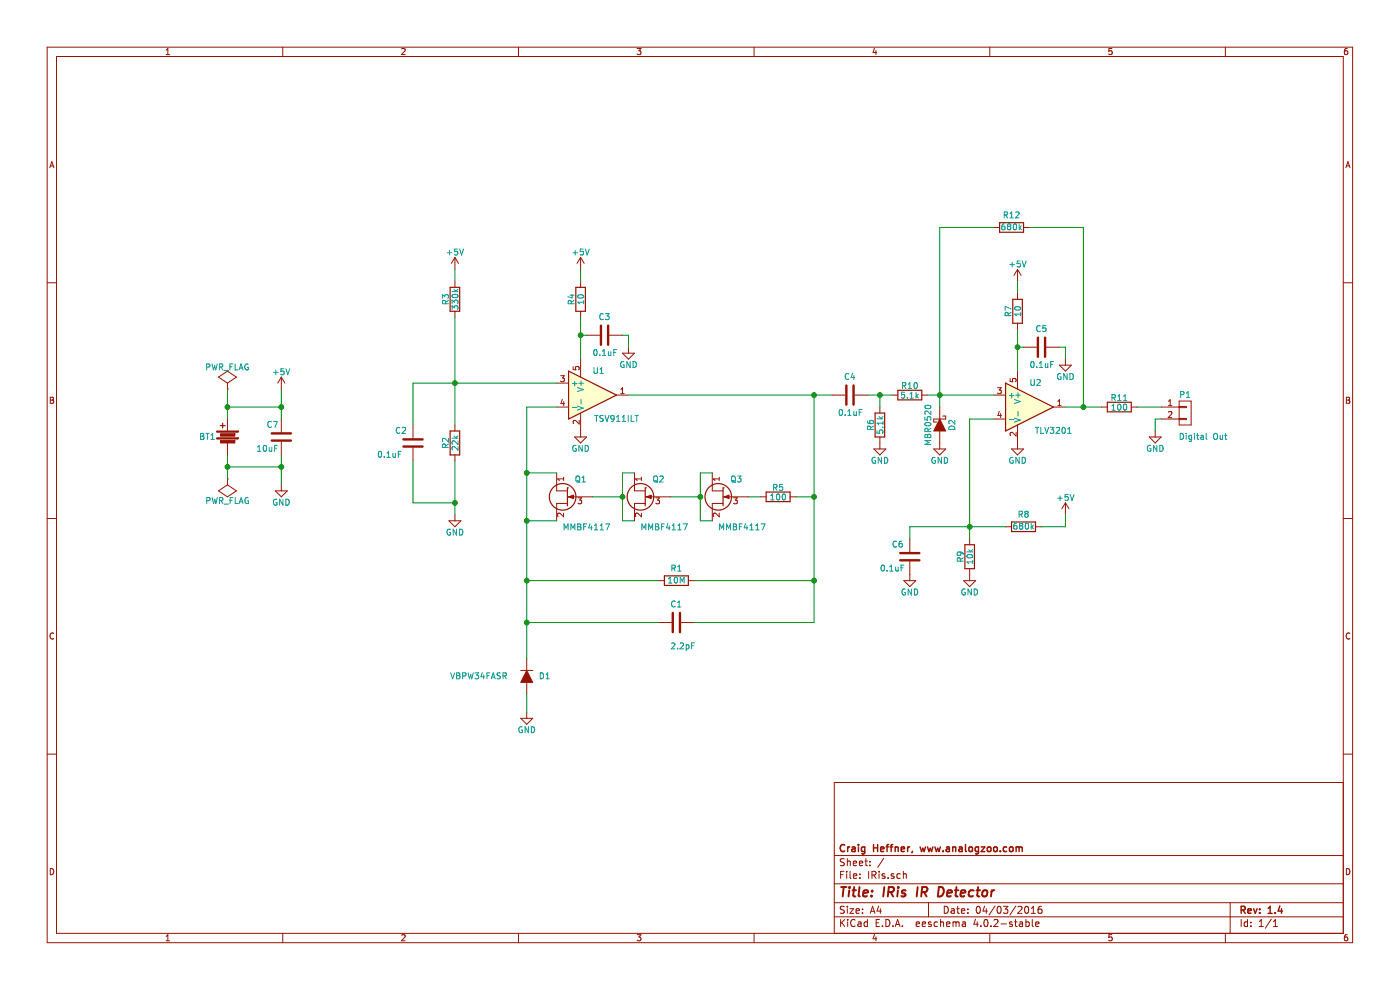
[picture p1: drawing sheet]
EESchema Schematic File Version 2
LIBS:power
LIBS:device
LIBS:transistors
LIBS:conn
LIBS:linear
LIBS:regul
LIBS:74xx
LIBS:cmos4000
LIBS:adc-dac
LIBS:memory
LIBS:xilinx
LIBS:microcontrollers
LIBS:dsp
LIBS:microchip
LIBS:analog_switches
LIBS:motorola
LIBS:texas
LIBS:intel
LIBS:audio
LIBS:interface
LIBS:digital-audio
LIBS:philips
LIBS:display
LIBS:cypress
LIBS:siliconi
LIBS:opto
LIBS:atmel
LIBS:contrib
LIBS:valves
LIBS:IRis-cache
EELAYER 25 0
EELAYER END
$Descr A4 11693 8268
encoding utf-8
Sheet 1 1
Title "IRis IR Detector"
Date "04/03/2016"
Rev "1.4"
Comp "Craig Heffner, www.analogzoo.com"
Comment1 ""
Comment2 ""
Comment3 ""
Comment4 ""
$EndDescr
$Comp
L MCP6001 U1
U 1 1
P 4950 3300
F 0 "U1" H 5000 3500 50  0000 C CNN
F 1 "TSV911ILT" H 5150 3100 50  0000 C CNN
F 2 "TO_SOT_Packages_SMD:SOT-23-5" H 4900 3400 50  0001 C CNN
F 3 "http://www.st.com/web/en/resource/technical/document/datasheet/CD00127596.pdf" H 5000 3500 50  0001 C CNN
F 4 "ST Microelectronics" H 4950 3300 60  0001 C CNN "Manufacturer"
F 5 "TSV911ILT" H 4950 3300 60  0001 C CNN "Manufacturer Part #"
F 6 "Digikey" H 4950 3300 60  0001 C CNN "Supplier"
F 7 "497-6000-1-ND" H 4950 3300 60  0001 C CNN "Supplier Part #"
F 8 "FAN4174IS5XCT-ND" H 4950 3300 60  0001 C CNN "Possible Replacement"
	1    4950 3300
	1    0    0    -1  
$EndComp
$Comp
L MCP6001 U2
U 1 1
P 8600 3400
F 0 "U2" H 8650 3600 50  0000 C CNN
F 1 "TLV3201" H 8800 3200 50  0000 C CNN
F 2 "TO_SOT_Packages_SMD:SOT-23-5" H 8550 3500 50  0001 C CNN
F 3 "http://www.ti.com/lit/ds/symlink/tlv3201.pdf" H 8650 3600 50  0001 C CNN
F 4 "ST Microelectronics" H 8600 3400 60  0001 C CNN "Manufacturer"
F 5 "TLV3201AIDBVR" H 8600 3400 60  0001 C CNN "Manufacturer Part #"
F 6 "Digikey" H 8600 3400 60  0001 C CNN "Supplier"
F 7 "296-36750-1-ND" H 8600 3400 60  0001 C CNN "Supplier Part #"
	1    8600 3400
	1    0    0    -1  
$EndComp
$Comp
L D D1
U 1 1
P 4400 5650
F 0 "D1" V 4400 5800 50  0000 C CNN
F 1 "VBPW34FASR" V 4400 5250 50  0000 C CNN
F 2 "Diodes_SMD:SMC-RM10_Universal_Handsoldering" H 4400 5650 50  0001 C CNN
F 3 "http://www.vishay.com/docs/81127/vbpw34fa.pdf" H 4400 5650 50  0001 C CNN
F 4 "Vishay" H 4400 5650 60  0001 C CNN "Manufacturer"
F 5 "VBPW34FASR" H 4400 5650 60  0001 C CNN "Manufacturer Part #"
F 6 "Digikey" H 4400 5650 60  0001 C CNN "Supplier"
F 7 "751-1499-1-ND" H 4400 5650 60  0001 C CNN "Supplier Part #"
	1    4400 5650
	0    1    1    0   
$EndComp
$Comp
L R R1
U 1 1
P 5650 4850
F 0 "R1" V 5550 4850 50  0000 C CNN
F 1 "10M" V 5650 4850 50  0000 C CNN
F 2 "Resistors_SMD:R_0603_HandSoldering" V 5580 4850 50  0001 C CNN
F 3 "http://www.yageo.com/documents/recent/PYu-RC_Group_51_RoHS_L_04.pdf" H 5650 4850 50  0001 C CNN
F 4 "Thick Film" V 5650 4850 60  0001 C CNN "Type"
F 5 "1%" V 5650 4850 60  0001 C CNN "Tolerance"
F 6 "100ppm" V 5650 4850 60  0001 C CNN "Tempco"
F 7 "Yageo" V 5650 4850 60  0001 C CNN "Manufacturer"
F 8 "RC0603FR-0710ML" V 5650 4850 60  0001 C CNN "Manufacturer Part #"
F 9 "Digikey" V 5650 4850 60  0001 C CNN "Supplier"
F 10 "311-10.0MHRCT-ND" V 5650 4850 60  0001 C CNN "Supplier Part #"
	1    5650 4850
	0    1    1    0   
$EndComp
$Comp
L R R2
U 1 1
P 3800 3700
F 0 "R2" V 3880 3700 50  0000 C CNN
F 1 "22k" V 3800 3700 50  0000 C CNN
F 2 "Resistors_SMD:R_0603_HandSoldering" V 3730 3700 50  0001 C CNN
F 3 "http://www.yageo.com/documents/recent/PYu-RC_Group_51_RoHS_L_04.pdf" H 3800 3700 50  0001 C CNN
F 4 "Thick Film" V 3800 3700 60  0001 C CNN "Type"
F 5 "1%" V 3800 3700 60  0001 C CNN "Tolerance"
F 6 "100ppm" V 3800 3700 60  0001 C CNN "Tempco"
F 7 "Yageo" V 3800 3700 60  0001 C CNN "Manufacturer"
F 8 "RC0603FR-0722KL" V 3800 3700 60  0001 C CNN "Manufacturer Part #"
F 9 "Digikey" V 3800 3700 60  0001 C CNN "Supplier"
F 10 "311-22.0KHRCT-ND" V 3800 3700 60  0001 C CNN "Supplier Part #"
	1    3800 3700
	-1   0    0    1   
$EndComp
$Comp
L R R3
U 1 1
P 3800 2500
F 0 "R3" V 3880 2500 50  0000 C CNN
F 1 "330k" V 3800 2500 50  0000 C CNN
F 2 "Resistors_SMD:R_0603_HandSoldering" V 3730 2500 50  0001 C CNN
F 3 "http://www.yageo.com/documents/recent/PYu-RC_Group_51_RoHS_L_04.pdf" H 3800 2500 50  0001 C CNN
F 4 "Thick Film" V 3800 2500 60  0001 C CNN "Type"
F 5 "1%" V 3800 2500 60  0001 C CNN "Tolerance"
F 6 "100ppm" V 3800 2500 60  0001 C CNN "Tempco"
F 7 "Yageo" V 3800 2500 60  0001 C CNN "Manufacturer"
F 8 "RC0603FR-07330KL" V 3800 2500 60  0001 C CNN "Manufacturer Part #"
F 9 "Digikey" V 3800 2500 60  0001 C CNN "Supplier"
F 10 "311-330KHRCT-ND" V 3800 2500 60  0001 C CNN "Supplier Part #"
	1    3800 2500
	-1   0    0    1   
$EndComp
$Comp
L R R8
U 1 1
P 8550 4400
F 0 "R8" V 8450 4400 50  0000 C CNN
F 1 "680k" V 8550 4400 50  0000 C CNN
F 2 "Resistors_SMD:R_0603_HandSoldering" V 8480 4400 50  0001 C CNN
F 3 "http://www.yageo.com/documents/recent/PYu-RC_Group_51_RoHS_L_04.pdf" H 8550 4400 50  0001 C CNN
F 4 "Thick Film" V 8550 4400 60  0001 C CNN "Type"
F 5 "1%" V 8550 4400 60  0001 C CNN "Tolerance"
F 6 "100ppm" V 8550 4400 60  0001 C CNN "Tempco"
F 7 "Yageo" V 8550 4400 60  0001 C CNN "Manufacturer"
F 8 "RC0603FR-07680KL" V 8550 4400 60  0001 C CNN "Manufacturer Part #"
F 9 "Digikey" V 8550 4400 60  0001 C CNN "Supplier"
F 10 "311-680KHRCT-ND" V 8550 4400 60  0001 C CNN "Supplier Part #"
	1    8550 4400
	0    1    1    0   
$EndComp
$Comp
L R R9
U 1 1
P 8100 4650
F 0 "R9" V 8180 4650 50  0000 C CNN
F 1 "10k" V 8100 4650 50  0000 C CNN
F 2 "Resistors_SMD:R_0603_HandSoldering" V 8030 4650 50  0001 C CNN
F 3 "http://www.yageo.com/documents/recent/PYu-RC_Group_51_RoHS_L_04.pdf" H 8100 4650 50  0001 C CNN
F 4 "Thick Film" V 8100 4650 60  0001 C CNN "Type"
F 5 "1%" V 8100 4650 60  0001 C CNN "Tolerance"
F 6 "100ppm" V 8100 4650 60  0001 C CNN "Tempco"
F 7 "Yageo" V 8100 4650 60  0001 C CNN "Manufacturer"
F 8 "RC0603FR-0710KL" V 8100 4650 60  0001 C CNN "Manufacturer Part #"
F 9 "Digikey" V 8100 4650 60  0001 C CNN "Supplier"
F 10 "311-10.0KHRCT-ND" V 8100 4650 60  0001 C CNN "Supplier Part #"
	1    8100 4650
	-1   0    0    1   
$EndComp
$Comp
L R R4
U 1 1
P 4850 2500
F 0 "R4" V 4930 2500 50  0000 C CNN
F 1 "10" V 4850 2500 50  0000 C CNN
F 2 "Resistors_SMD:R_0603_HandSoldering" V 4780 2500 50  0001 C CNN
F 3 "http://www.yageo.com/documents/recent/PYu-RC_Group_51_RoHS_L_04.pdf" H 4850 2500 50  0001 C CNN
F 4 "Thick Film" V 4850 2500 60  0001 C CNN "Type"
F 5 "1%" V 4850 2500 60  0001 C CNN "Tolerance"
F 6 "100ppm" V 4850 2500 60  0001 C CNN "Tempco"
F 7 "Yageo" V 4850 2500 60  0001 C CNN "Manufacturer"
F 8 "RC0603FR-0710RL" V 4850 2500 60  0001 C CNN "Manufacturer Part #"
F 9 "Digikey" V 4850 2500 60  0001 C CNN "Supplier"
F 10 "311-10.0HRCT-ND" V 4850 2500 60  0001 C CNN "Supplier Part #"
	1    4850 2500
	-1   0    0    1   
$EndComp
$Comp
L C C2
U 1 1
P 3450 3700
F 0 "C2" H 3300 3800 50  0000 L CNN
F 1 "0.1uF" H 3150 3600 50  0000 L CNN
F 2 "Capacitors_SMD:C_0603_HandSoldering" H 3488 3550 50  0001 C CNN
F 3 "http://search.murata.co.jp/Ceramy/image/img/A01X/G101/ENG/GRM188R71E104KA01-01.pdf" H 3450 3700 50  0001 C CNN
F 4 "Ceramic, X7R" H 3450 3700 60  0001 C CNN "Type"
F 5 "10%" H 3450 3700 60  0001 C CNN "Tolerance"
F 6 "Murata" H 3450 3700 60  0001 C CNN "Manufacturer"
F 7 "GRM188R71E104KA01D" H 3450 3700 60  0001 C CNN "Manufacturer Part #"
F 8 "Digikey" H 3450 3700 60  0001 C CNN "Supplier"
F 9 "490-1524-1-ND" H 3450 3700 60  0001 C CNN "Supplier Part #"
	1    3450 3700
	1    0    0    -1  
$EndComp
$Comp
L C C1
U 1 1
P 5650 5200
F 0 "C1" V 5500 5150 50  0000 L CNN
F 1 "2.2pF" V 5850 5150 50  0000 L CNN
F 2 "Capacitors_SMD:C_0603_HandSoldering" H 5688 5050 50  0001 C CNN
F 3 "http://search.murata.co.jp/Ceramy/image/img/A01X/G101/ENG/GRM1885C1H2R2CA01-01.pdf" H 5650 5200 50  0001 C CNN
F 4 "NP0" H 5650 5200 60  0001 C CNN "Type"
F 5 "+-0.25pF" H 5650 5200 60  0001 C CNN "Tolerance"
F 6 "Murata" H 5650 5200 60  0001 C CNN "Manufacturer"
F 7 "GRM1885C1H2R2CA01D" H 5650 5200 60  0001 C CNN "Manufacturer Part #"
F 8 "Digikey" H 5650 5200 60  0001 C CNN "Supplier"
F 9 "490-9668-1-ND" H 5650 5200 60  0001 C CNN "Supplier Part #"
	1    5650 5200
	0    1    1    0   
$EndComp
$Comp
L C C6
U 1 1
P 7600 4650
F 0 "C6" H 7450 4750 50  0000 L CNN
F 1 "0.1uF" H 7350 4550 50  0000 L CNN
F 2 "Capacitors_SMD:C_0603_HandSoldering" H 7638 4500 50  0001 C CNN
F 3 "http://search.murata.co.jp/Ceramy/image/img/A01X/G101/ENG/GRM188R71E104KA01-01.pdf" H 7600 4650 50  0001 C CNN
F 4 "Ceramic, X7R" H 7600 4650 60  0001 C CNN "Type"
F 5 "10%" H 7600 4650 60  0001 C CNN "Tolerance"
F 6 "Murata" H 7600 4650 60  0001 C CNN "Manufacturer"
F 7 "GRM188R71E104KA01D" H 7600 4650 60  0001 C CNN "Manufacturer Part #"
F 8 "Digikey" H 7600 4650 60  0001 C CNN "Supplier"
F 9 "490-1524-1-ND" H 7600 4650 60  0001 C CNN "Supplier Part #"
	1    7600 4650
	1    0    0    -1  
$EndComp
$Comp
L C C3
U 1 1
P 5050 2800
F 0 "C3" V 4900 2750 50  0000 L CNN
F 1 "0.1uF" V 5200 2700 50  0000 L CNN
F 2 "Capacitors_SMD:C_0603_HandSoldering" H 5088 2650 50  0001 C CNN
F 3 "http://search.murata.co.jp/Ceramy/image/img/A01X/G101/ENG/GRM188R71E104KA01-01.pdf" H 5050 2800 50  0001 C CNN
F 4 "Ceramic, X7R" H 5050 2800 60  0001 C CNN "Type"
F 5 "10%" H 5050 2800 60  0001 C CNN "Tolerance"
F 6 "Murata" H 5050 2800 60  0001 C CNN "Manufacturer"
F 7 "GRM188R71E104KA01D" H 5050 2800 60  0001 C CNN "Manufacturer Part #"
F 8 "Digikey" H 5050 2800 60  0001 C CNN "Supplier"
F 9 "490-1524-1-ND" H 5050 2800 60  0001 C CNN "Supplier Part #"
	1    5050 2800
	0    1    1    0   
$EndComp
$Comp
L GND #PWR01
U 1 1
P 4400 5950
F 0 "#PWR01" H 4400 5700 50  0001 C CNN
F 1 "GND" H 4400 5800 50  0000 C CNN
F 2 "" H 4400 5950 50  0000 C CNN
F 3 "" H 4400 5950 50  0000 C CNN
	1    4400 5950
	1    0    0    -1  
$EndComp
$Comp
L GND #PWR02
U 1 1
P 4850 3600
F 0 "#PWR02" H 4850 3350 50  0001 C CNN
F 1 "GND" H 4850 3450 50  0000 C CNN
F 2 "" H 4850 3600 50  0000 C CNN
F 3 "" H 4850 3600 50  0000 C CNN
	1    4850 3600
	1    0    0    -1  
$EndComp
Wire Wire Line
	4400 3400 4650 3400
Wire Wire Line
	3800 2650 3800 3550
Connection ~ 3800 3200
$Comp
L GND #PWR03
U 1 1
P 3800 4300
F 0 "#PWR03" H 3800 4050 50  0001 C CNN
F 1 "GND" H 3800 4150 50  0000 C CNN
F 2 "" H 3800 4300 50  0000 C CNN
F 3 "" H 3800 4300 50  0000 C CNN
	1    3800 4300
	1    0    0    -1  
$EndComp
Wire Wire Line
	3450 3550 3450 3200
Wire Wire Line
	3800 3850 3800 4300
Wire Wire Line
	3450 3850 3450 4200
Wire Wire Line
	3450 4200 3800 4200
Connection ~ 3800 4200
$Comp
L +5V #PWR04
U 1 1
P 3800 2250
F 0 "#PWR04" H 3800 2100 50  0001 C CNN
F 1 "+5V" H 3800 2390 50  0000 C CNN
F 2 "" H 3800 2250 50  0000 C CNN
F 3 "" H 3800 2250 50  0000 C CNN
	1    3800 2250
	1    0    0    -1  
$EndComp
Wire Wire Line
	3800 2250 3800 2350
Wire Wire Line
	5250 3300 6950 3300
$Comp
L +5V #PWR05
U 1 1
P 4850 2250
F 0 "#PWR05" H 4850 2100 50  0001 C CNN
F 1 "+5V" H 4850 2390 50  0000 C CNN
F 2 "" H 4850 2250 50  0000 C CNN
F 3 "" H 4850 2250 50  0000 C CNN
	1    4850 2250
	1    0    0    -1  
$EndComp
$Comp
L GND #PWR06
U 1 1
P 5250 2900
F 0 "#PWR06" H 5250 2650 50  0001 C CNN
F 1 "GND" H 5250 2750 50  0000 C CNN
F 2 "" H 5250 2900 50  0000 C CNN
F 3 "" H 5250 2900 50  0000 C CNN
	1    5250 2900
	1    0    0    -1  
$EndComp
Wire Wire Line
	4850 2650 4850 3000
Wire Wire Line
	4900 2800 4850 2800
Connection ~ 4850 2800
Wire Wire Line
	5200 2800 5250 2800
Wire Wire Line
	5250 2800 5250 2900
Wire Wire Line
	4850 2350 4850 2250
$Comp
L C C5
U 1 1
P 8700 2900
F 0 "C5" V 8550 2850 50  0000 L CNN
F 1 "0.1uF" V 8850 2800 50  0000 L CNN
F 2 "Capacitors_SMD:C_0603_HandSoldering" H 8738 2750 50  0001 C CNN
F 3 "http://search.murata.co.jp/Ceramy/image/img/A01X/G101/ENG/GRM188R71E104KA01-01.pdf" H 8700 2900 50  0001 C CNN
F 4 "Ceramic, X7R" H 8700 2900 60  0001 C CNN "Type"
F 5 "10%" H 8700 2900 60  0001 C CNN "Tolerance"
F 6 "Murata" H 8700 2900 60  0001 C CNN "Manufacturer"
F 7 "GRM188R71E104KA01D" H 8700 2900 60  0001 C CNN "Manufacturer Part #"
F 8 "Digikey" H 8700 2900 60  0001 C CNN "Supplier"
F 9 "490-1524-1-ND" H 8700 2900 60  0001 C CNN "Supplier Part #"
	1    8700 2900
	0    1    1    0   
$EndComp
$Comp
L +5V #PWR07
U 1 1
P 8500 2350
F 0 "#PWR07" H 8500 2200 50  0001 C CNN
F 1 "+5V" H 8500 2490 50  0000 C CNN
F 2 "" H 8500 2350 50  0000 C CNN
F 3 "" H 8500 2350 50  0000 C CNN
	1    8500 2350
	1    0    0    -1  
$EndComp
$Comp
L GND #PWR08
U 1 1
P 8900 3000
F 0 "#PWR08" H 8900 2750 50  0001 C CNN
F 1 "GND" H 8900 2850 50  0000 C CNN
F 2 "" H 8900 3000 50  0000 C CNN
F 3 "" H 8900 3000 50  0000 C CNN
	1    8900 3000
	1    0    0    -1  
$EndComp
Wire Wire Line
	8500 2750 8500 3100
Wire Wire Line
	8550 2900 8500 2900
Connection ~ 8500 2900
Wire Wire Line
	8850 2900 8900 2900
Wire Wire Line
	8900 2900 8900 3000
Wire Wire Line
	8500 2450 8500 2350
$Comp
L GND #PWR09
U 1 1
P 7350 3700
F 0 "#PWR09" H 7350 3450 50  0001 C CNN
F 1 "GND" H 7350 3550 50  0000 C CNN
F 2 "" H 7350 3700 50  0000 C CNN
F 3 "" H 7350 3700 50  0000 C CNN
	1    7350 3700
	1    0    0    -1  
$EndComp
$Comp
L GND #PWR010
U 1 1
P 8500 3700
F 0 "#PWR010" H 8500 3450 50  0001 C CNN
F 1 "GND" H 8500 3550 50  0000 C CNN
F 2 "" H 8500 3700 50  0000 C CNN
F 3 "" H 8500 3700 50  0000 C CNN
	1    8500 3700
	1    0    0    -1  
$EndComp
$Comp
L PWR_FLAG #FLG011
U 1 1
P 1900 3250
F 0 "#FLG011" H 1900 3345 50  0001 C CNN
F 1 "PWR_FLAG" H 1900 3430 50  0000 C CNN
F 2 "" H 1900 3250 50  0000 C CNN
F 3 "" H 1900 3250 50  0000 C CNN
	1    1900 3250
	-1   0    0    -1  
$EndComp
$Comp
L PWR_FLAG #FLG012
U 1 1
P 1900 4000
F 0 "#FLG012" H 1900 4095 50  0001 C CNN
F 1 "PWR_FLAG" H 1900 4180 50  0000 C CNN
F 2 "" H 1900 4000 50  0000 C CNN
F 3 "" H 1900 4000 50  0000 C CNN
	1    1900 4000
	1    0    0    1   
$EndComp
$Comp
L CONN_01X02 P1
U 1 1
P 9900 3450
F 0 "P1" H 9900 3600 50  0000 C CNN
F 1 "Digital Out" H 10050 3250 50  0000 C CNN
F 2 "Pin_Headers:Pin_Header_Straight_1x02" H 9900 3450 50  0001 C CNN
F 3 "" H 9900 3450 50  0000 C CNN
	1    9900 3450
	1    0    0    -1  
$EndComp
Wire Wire Line
	9500 3400 9700 3400
$Comp
L GND #PWR013
U 1 1
P 9650 3600
F 0 "#PWR013" H 9650 3350 50  0001 C CNN
F 1 "GND" H 9650 3450 50  0000 C CNN
F 2 "" H 9650 3600 50  0000 C CNN
F 3 "" H 9650 3600 50  0000 C CNN
	1    9650 3600
	1    0    0    -1  
$EndComp
Wire Wire Line
	9700 3500 9650 3500
Wire Wire Line
	9650 3500 9650 3600
$Comp
L GND #PWR014
U 1 1
P 2350 4050
F 0 "#PWR014" H 2350 3800 50  0001 C CNN
F 1 "GND" H 2350 3900 50  0000 C CNN
F 2 "" H 2350 4050 50  0000 C CNN
F 3 "" H 2350 4050 50  0000 C CNN
	1    2350 4050
	-1   0    0    -1  
$EndComp
$Comp
L C C7
U 1 1
P 2350 3650
F 0 "C7" H 2375 3750 50  0000 L CNN
F 1 "10uF" H 2375 3550 50  0000 L CNN
F 2 "Capacitors_SMD:C_0603_HandSoldering" H 2388 3500 50  0001 C CNN
F 3 "http://search.murata.co.jp/Ceramy/image/img/A01X/G101/ENG/GRM188D71A106MA73-01.pdf" H 2350 3650 50  0001 C CNN
F 4 "Ceramic, X7T" H 2350 3650 60  0001 C CNN "Type"
F 5 "20%" H 2350 3650 60  0001 C CNN "Tolerance"
F 6 "Murata" H 2350 3650 60  0001 C CNN "Manufacturer"
F 7 "GRM188D71A106MA73D" H 2350 3650 60  0001 C CNN "Manufacturer Part #"
F 8 "Digikey" H 2350 3650 60  0001 C CNN "Supplier"
F 9 "490-7200-1-ND" H 2350 3650 60  0001 C CNN "Supplier Part #"
	1    2350 3650
	-1   0    0    -1  
$EndComp
Wire Wire Line
	2350 3250 2350 3500
Wire Wire Line
	2350 3800 2350 4050
$Comp
L +5V #PWR015
U 1 1
P 2350 3250
F 0 "#PWR015" H 2350 3100 50  0001 C CNN
F 1 "+5V" H 2350 3390 50  0000 C CNN
F 2 "" H 2350 3250 50  0000 C CNN
F 3 "" H 2350 3250 50  0000 C CNN
	1    2350 3250
	-1   0    0    -1  
$EndComp
Wire Wire Line
	3450 3200 4650 3200
Wire Wire Line
	1900 3800 1900 4000
Wire Wire Line
	1900 3250 1900 3500
$Comp
L Q_NJFET_SDG Q1
U 1 1
P 4750 4150
F 0 "Q1" H 4700 4000 50  0000 R CNN
F 1 "MMBF4117" H 4800 4400 50  0000 R CNN
F 2 "TO_SOT_Packages_SMD:SOT-23" H 4950 4250 50  0001 C CNN
F 3 "https://www.fairchildsemi.com/datasheets/MM/MMBF4117.pdf" H 4750 4150 50  0001 C CNN
F 4 "Fairchild Semiconductor" H 4750 4150 60  0001 C CNN "Manufacturer"
F 5 "MMBF4117" H 4750 4150 60  0001 C CNN "Manufacturer Part #"
F 6 "Digikey" H 4750 4150 60  0001 C CNN "Supplier"
F 7 "MMBF4117CT-ND" H 4750 4150 60  0001 C CNN "Supplier Part #"
	1    4750 4150
	-1   0    0    1   
$EndComp
Connection ~ 4400 3950
Connection ~ 4400 4350
$Comp
L R R5
U 1 1
P 6500 4150
F 0 "R5" V 6580 4150 50  0000 C CNN
F 1 "100" V 6500 4150 50  0000 C CNN
F 2 "Resistors_SMD:R_0603_HandSoldering" V 6430 4150 50  0001 C CNN
F 3 "http://www.yageo.com/documents/recent/PYu-RC_Group_51_RoHS_L_04.pdf" H 6500 4150 50  0001 C CNN
F 4 "Thick Film" V 6500 4150 60  0001 C CNN "Type"
F 5 "1%" V 6500 4150 60  0001 C CNN "Tolerance"
F 6 "100ppm" V 6500 4150 60  0001 C CNN "Tempco"
F 7 "Yageo" V 6500 4150 60  0001 C CNN "Manufacturer"
F 8 "RC0603FR-07100RL" V 6500 4150 60  0001 C CNN "Manufacturer Part #"
F 9 "Digikey" V 6500 4150 60  0001 C CNN "Supplier"
F 10 "311-100HRCT-ND" V 6500 4150 60  0001 C CNN "Supplier Part #"
	1    6500 4150
	0    -1   -1   0   
$EndComp
Wire Wire Line
	4650 3950 4400 3950
Wire Wire Line
	4400 4350 4650 4350
Wire Wire Line
	8900 3400 9200 3400
$Comp
L C C4
U 1 1
P 7100 3300
F 0 "C4" V 6950 3250 50  0000 L CNN
F 1 "0.1uF" V 7250 3200 50  0000 L CNN
F 2 "Capacitors_SMD:C_0603_HandSoldering" H 7138 3150 50  0001 C CNN
F 3 "http://search.murata.co.jp/Ceramy/image/img/A01X/G101/ENG/GRM188R71E104KA01-01.pdf" H 7100 3300 50  0001 C CNN
F 4 "Ceramic, X7R" H 7100 3300 60  0001 C CNN "Type"
F 5 "10%" H 7100 3300 60  0001 C CNN "Tolerance"
F 6 "Murata" H 7100 3300 60  0001 C CNN "Manufacturer"
F 7 "GRM188R71E104KA01D" H 7100 3300 60  0001 C CNN "Manufacturer Part #"
F 8 "Digikey" H 7100 3300 60  0001 C CNN "Supplier"
F 9 "490-1524-1-ND" H 7100 3300 60  0001 C CNN "Supplier Part #"
	1    7100 3300
	0    1    1    0   
$EndComp
Wire Wire Line
	8300 3500 8100 3500
Wire Wire Line
	8100 3500 8100 4500
Wire Wire Line
	7600 4400 8400 4400
Connection ~ 8100 4400
$Comp
L +5V #PWR016
U 1 1
P 8900 4300
F 0 "#PWR016" H 8900 4150 50  0001 C CNN
F 1 "+5V" H 8900 4440 50  0000 C CNN
F 2 "" H 8900 4300 50  0000 C CNN
F 3 "" H 8900 4300 50  0000 C CNN
	1    8900 4300
	1    0    0    -1  
$EndComp
Wire Wire Line
	8700 4400 8900 4400
Wire Wire Line
	8900 4400 8900 4300
$Comp
L GND #PWR017
U 1 1
P 8100 4800
F 0 "#PWR017" H 8100 4550 50  0001 C CNN
F 1 "GND" H 8100 4650 50  0000 C CNN
F 2 "" H 8100 4800 50  0000 C CNN
F 3 "" H 8100 4800 50  0000 C CNN
	1    8100 4800
	1    0    0    -1  
$EndComp
Wire Wire Line
	7600 4500 7600 4400
$Comp
L GND #PWR018
U 1 1
P 7600 4800
F 0 "#PWR018" H 7600 4550 50  0001 C CNN
F 1 "GND" H 7600 4650 50  0000 C CNN
F 2 "" H 7600 4800 50  0000 C CNN
F 3 "" H 7600 4800 50  0000 C CNN
	1    7600 4800
	1    0    0    -1  
$EndComp
$Comp
L R R6
U 1 1
P 7350 3550
F 0 "R6" V 7430 3550 50  0000 C CNN
F 1 "5.1k" V 7350 3550 50  0000 C CNN
F 2 "Resistors_SMD:R_0603_HandSoldering" V 7280 3550 50  0001 C CNN
F 3 "http://www.yageo.com/documents/recent/PYu-RC_Group_51_RoHS_L_04.pdf" H 7350 3550 50  0001 C CNN
F 4 "Thick Film" V 7350 3550 60  0001 C CNN "Type"
F 5 "1%" V 7350 3550 60  0001 C CNN "Tolerance"
F 6 "100ppm" V 7350 3550 60  0001 C CNN "Tempco"
F 7 "Yageo" V 7350 3550 60  0001 C CNN "Manufacturer"
F 8 "RC0603FR-075K1L" V 7350 3550 60  0001 C CNN "Manufacturer Part #"
F 9 "Digikey" V 7350 3550 60  0001 C CNN "Supplier"
F 10 "311-5.10KHRCT-ND" V 7350 3550 60  0001 C CNN "Supplier Part #"
	1    7350 3550
	-1   0    0    1   
$EndComp
$Comp
L R R7
U 1 1
P 8500 2600
F 0 "R7" V 8580 2600 50  0000 C CNN
F 1 "10" V 8500 2600 50  0000 C CNN
F 2 "Resistors_SMD:R_0603_HandSoldering" V 8430 2600 50  0001 C CNN
F 3 "http://www.yageo.com/documents/recent/PYu-RC_Group_51_RoHS_L_04.pdf" H 8500 2600 50  0001 C CNN
F 4 "Thick Film" V 8500 2600 60  0001 C CNN "Type"
F 5 "1%" V 8500 2600 60  0001 C CNN "Tolerance"
F 6 "100ppm" V 8500 2600 60  0001 C CNN "Tempco"
F 7 "Yageo" V 8500 2600 60  0001 C CNN "Manufacturer"
F 8 "RC0603FR-0710RL" V 8500 2600 60  0001 C CNN "Manufacturer Part #"
F 9 "Digikey" V 8500 2600 60  0001 C CNN "Supplier"
F 10 "311-10.0HRCT-ND" V 8500 2600 60  0001 C CNN "Supplier Part #"
	1    8500 2600
	-1   0    0    1   
$EndComp
$Comp
L R R11
U 1 1
P 9350 3400
F 0 "R11" V 9430 3400 50  0000 C CNN
F 1 "100" V 9350 3400 50  0000 C CNN
F 2 "Resistors_SMD:R_0603_HandSoldering" V 9280 3400 50  0001 C CNN
F 3 "http://www.yageo.com/documents/recent/PYu-RC_Group_51_RoHS_L_04.pdf" H 9350 3400 50  0001 C CNN
F 4 "Thick Film" V 9350 3400 60  0001 C CNN "Type"
F 5 "1%" V 9350 3400 60  0001 C CNN "Tolerance"
F 6 "100ppm" V 9350 3400 60  0001 C CNN "Tempco"
F 7 "Yageo" V 9350 3400 60  0001 C CNN "Manufacturer"
F 8 "RC0603FR-07100RL" V 9350 3400 60  0001 C CNN "Manufacturer Part #"
F 9 "Digikey" V 9350 3400 60  0001 C CNN "Supplier"
F 10 "311-100HRCT-ND" V 9350 3400 60  0001 C CNN "Supplier Part #"
	1    9350 3400
	0    -1   -1   0   
$EndComp
$Comp
L Battery BT1
U 1 1
P 1900 3650
F 0 "BT1" H 2000 3650 50  0000 L CNN
F 1 "3v" H 2000 3600 50  0001 L CNN
F 2 "CR2032:MPD BH32T-C" V 1900 3690 50  0001 C CNN
F 3 "http://www.memoryprotectiondevices.com/datasheets/BH32T-C-datasheet.pdf" V 1900 3690 50  0001 C CNN
F 4 "MPD" H 1900 3650 60  0001 C CNN "Manufacturer"
F 5 "BH32T-C" H 1900 3650 60  0001 C CNN "Manufacturer Part #"
F 6 "Digikey" H 1900 3650 60  0001 C CNN "Supplier"
F 7 "BH32T-C-ND" H 1900 3650 60  0001 C CNN "Supplier Part #"
	1    1900 3650
	-1   0    0    -1  
$EndComp
Connection ~ 1900 3400
Connection ~ 1900 3900
Wire Wire Line
	1900 3400 2350 3400
Connection ~ 2350 3400
Wire Wire Line
	1900 3900 2350 3900
Connection ~ 2350 3900
Wire Wire Line
	5950 3950 5850 3950
Wire Wire Line
	5850 3950 5850 4350
Wire Wire Line
	5850 4350 5950 4350
Wire Wire Line
	5600 4150 5850 4150
Connection ~ 5850 4150
Wire Wire Line
	5300 3950 5200 3950
Wire Wire Line
	5200 3950 5200 4350
Wire Wire Line
	5200 4350 5300 4350
Wire Wire Line
	4950 4150 5200 4150
Connection ~ 5200 4150
Wire Wire Line
	6250 4150 6350 4150
Wire Wire Line
	6650 4150 6800 4150
Wire Wire Line
	6800 3300 6800 5200
Connection ~ 6800 3300
Connection ~ 6800 4150
Wire Wire Line
	4400 5800 4400 5950
Wire Wire Line
	4400 3400 4400 5500
Wire Wire Line
	5500 4850 4400 4850
Connection ~ 4400 4850
Wire Wire Line
	5800 4850 6800 4850
Connection ~ 6800 4850
Wire Wire Line
	6800 5200 5800 5200
Wire Wire Line
	5500 5200 4400 5200
Connection ~ 4400 5200
$Comp
L Q_NJFET_SDG Q2
U 1 1
P 5400 4150
F 0 "Q2" H 5350 4000 50  0000 R CNN
F 1 "MMBF4117" H 5450 4400 50  0000 R CNN
F 2 "TO_SOT_Packages_SMD:SOT-23" H 5600 4250 50  0001 C CNN
F 3 "https://www.fairchildsemi.com/datasheets/MM/MMBF4117.pdf" H 5400 4150 50  0001 C CNN
F 4 "Fairchild Semiconductor" H 5400 4150 60  0001 C CNN "Manufacturer"
F 5 "MMBF4117" H 5400 4150 60  0001 C CNN "Manufacturer Part #"
F 6 "Digikey" H 5400 4150 60  0001 C CNN "Supplier"
F 7 "MMBF4117CT-ND" H 5400 4150 60  0001 C CNN "Supplier Part #"
	1    5400 4150
	-1   0    0    1   
$EndComp
$Comp
L Q_NJFET_SDG Q3
U 1 1
P 6050 4150
F 0 "Q3" H 6000 4000 50  0000 R CNN
F 1 "MMBF4117" H 6100 4400 50  0000 R CNN
F 2 "TO_SOT_Packages_SMD:SOT-23" H 6250 4250 50  0001 C CNN
F 3 "https://www.fairchildsemi.com/datasheets/MM/MMBF4117.pdf" H 6050 4150 50  0001 C CNN
F 4 "Fairchild Semiconductor" H 6050 4150 60  0001 C CNN "Manufacturer"
F 5 "MMBF4117" H 6050 4150 60  0001 C CNN "Manufacturer Part #"
F 6 "Digikey" H 6050 4150 60  0001 C CNN "Supplier"
F 7 "MMBF4117CT-ND" H 6050 4150 60  0001 C CNN "Supplier Part #"
	1    6050 4150
	-1   0    0    1   
$EndComp
$Comp
L R R10
U 1 1
P 7600 3300
F 0 "R10" V 7680 3300 50  0000 C CNN
F 1 "5.1k" V 7600 3300 50  0000 C CNN
F 2 "Resistors_SMD:R_0603_HandSoldering" V 7530 3300 50  0001 C CNN
F 3 "http://www.yageo.com/documents/recent/PYu-RC_Group_51_RoHS_L_04.pdf" H 7600 3300 50  0001 C CNN
F 4 "Thick Film" V 7600 3300 60  0001 C CNN "Type"
F 5 "1%" V 7600 3300 60  0001 C CNN "Tolerance"
F 6 "100ppm" V 7600 3300 60  0001 C CNN "Tempco"
F 7 "Yageo" V 7600 3300 60  0001 C CNN "Manufacturer"
F 8 "RC0603FR-075K1L" V 7600 3300 60  0001 C CNN "Manufacturer Part #"
F 9 "Digikey" V 7600 3300 60  0001 C CNN "Supplier"
F 10 "311-5.10KHRCT-ND" V 7600 3300 60  0001 C CNN "Supplier Part #"
	1    7600 3300
	0    -1   -1   0   
$EndComp
$Comp
L D_Schottky D2
U 1 1
P 7850 3550
F 0 "D2" H 7850 3650 50  0000 C CNN
F 1 "MBR0520" H 7850 3450 50  0000 C CNN
F 2 "Diodes_SMD:SOD-123" H 7850 3550 50  0001 C CNN
F 3 "http://www.onsemi.com/pub_link/Collateral/MBR0520LT1-D.PDF" H 7850 3550 50  0001 C CNN
F 4 "ON Semiconductor" H 7850 3550 60  0001 C CNN "Manufacturer"
F 5 "MBR0520LT1G" H 7850 3550 60  0001 C CNN "Manufacturer Part #"
F 6 "Digikey" H 7850 3550 60  0001 C CNN "Supplier"
F 7 "MBR0520LT1GOSCT-ND" H 7850 3550 60  0001 C CNN "Supplier Part #"
	1    7850 3550
	0    1    1    0   
$EndComp
Wire Wire Line
	7250 3300 7450 3300
Wire Wire Line
	7750 3300 8300 3300
Wire Wire Line
	7850 1900 7850 3400
Connection ~ 7850 3300
$Comp
L GND #PWR019
U 1 1
P 7850 3700
F 0 "#PWR019" H 7850 3450 50  0001 C CNN
F 1 "GND" H 7850 3550 50  0000 C CNN
F 2 "" H 7850 3700 50  0000 C CNN
F 3 "" H 7850 3700 50  0000 C CNN
	1    7850 3700
	1    0    0    -1  
$EndComp
Wire Wire Line
	7350 3400 7350 3300
Connection ~ 7350 3300
$Comp
L R R12
U 1 1
P 8450 1900
F 0 "R12" V 8350 1900 50  0000 C CNN
F 1 "680k" V 8450 1900 50  0000 C CNN
F 2 "Resistors_SMD:R_0603_HandSoldering" V 8380 1900 50  0001 C CNN
F 3 "http://www.yageo.com/documents/recent/PYu-RC_Group_51_RoHS_L_04.pdf" H 8450 1900 50  0001 C CNN
F 4 "Thick Film" V 8450 1900 60  0001 C CNN "Type"
F 5 "1%" V 8450 1900 60  0001 C CNN "Tolerance"
F 6 "100ppm" V 8450 1900 60  0001 C CNN "Tempco"
F 7 "Yageo" V 8450 1900 60  0001 C CNN "Manufacturer"
F 8 "RC0603FR-07680KL" V 8450 1900 60  0001 C CNN "Manufacturer Part #"
F 9 "Digikey" V 8450 1900 60  0001 C CNN "Supplier"
F 10 "311-680KHRCT-ND" V 8450 1900 60  0001 C CNN "Supplier Part #"
	1    8450 1900
	0    1    1    0   
$EndComp
Wire Wire Line
	8300 1900 7850 1900
Wire Wire Line
	8600 1900 9050 1900
Wire Wire Line
	9050 1900 9050 3400
Connection ~ 9050 3400
$EndSCHEMATC
